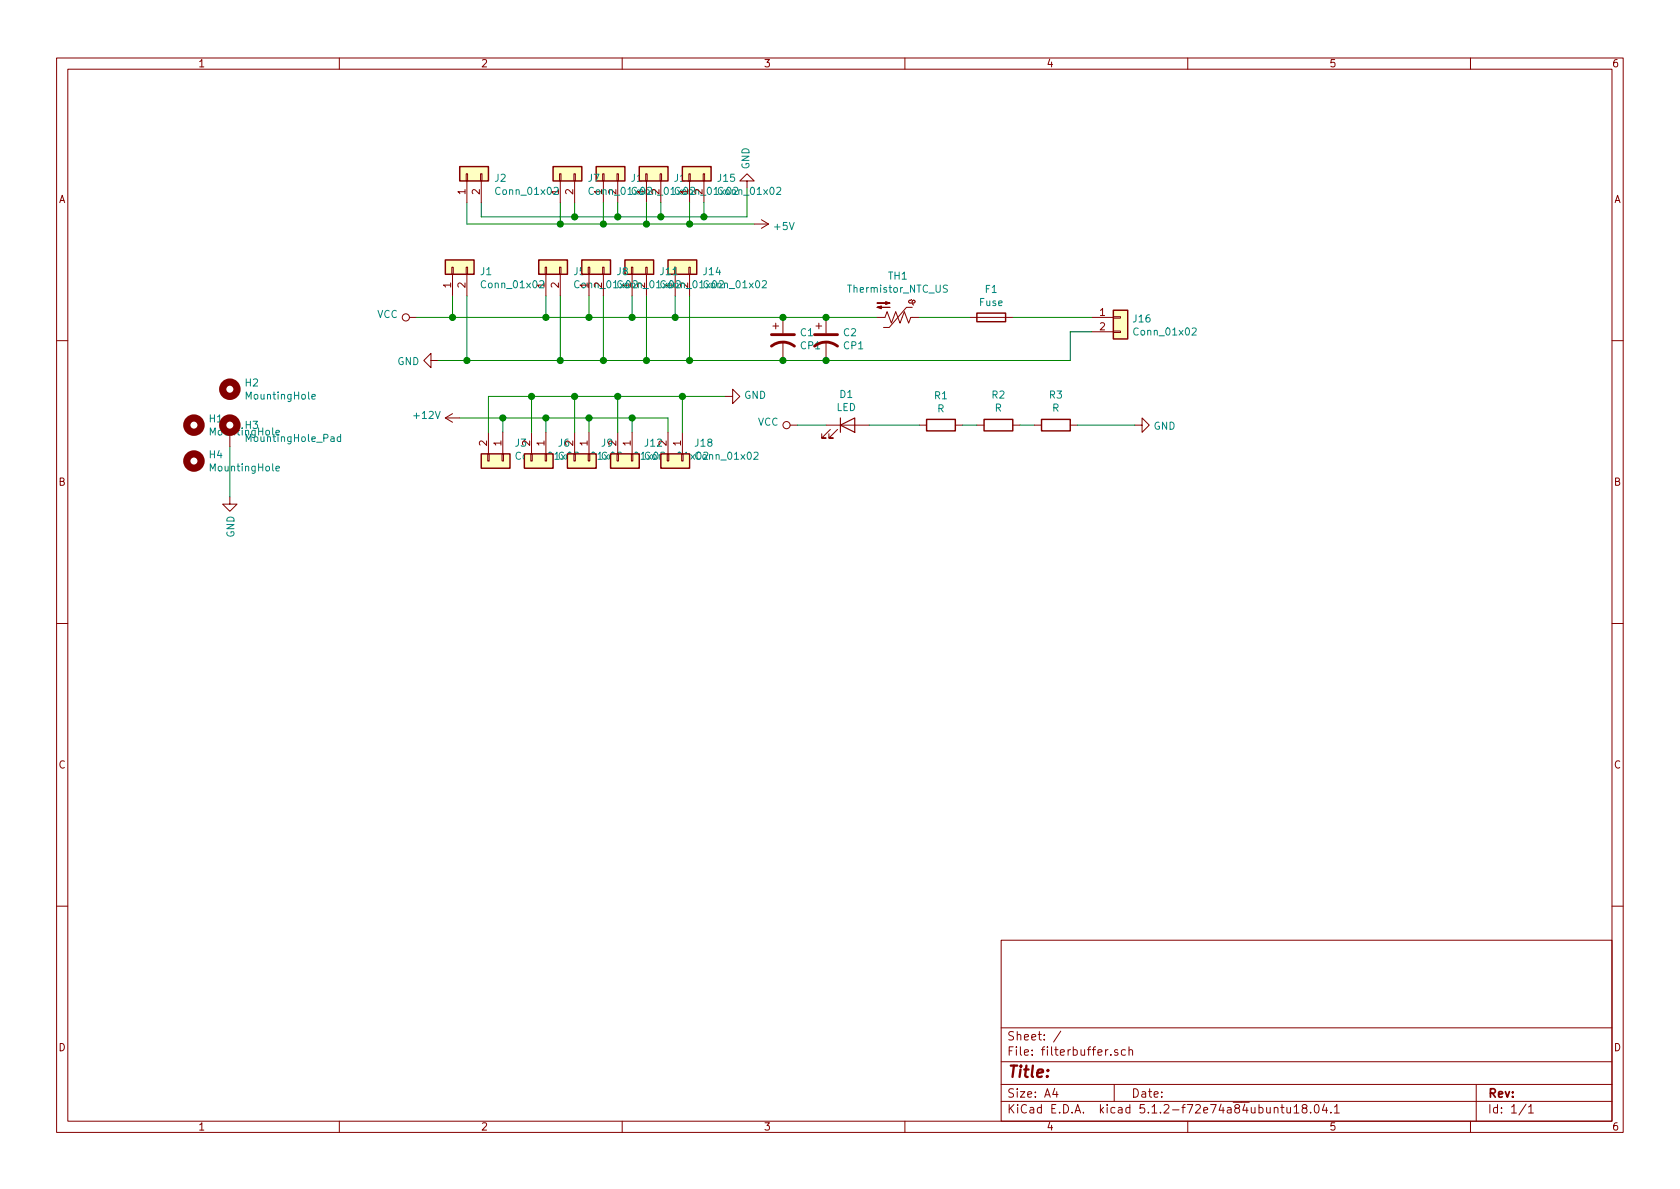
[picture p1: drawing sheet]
EESchema Schematic File Version 4
LIBS:filterbuffer-cache
EELAYER 29 0
EELAYER END
$Descr A4 11693 8268
encoding utf-8
Sheet 1 1
Title ""
Date ""
Rev ""
Comp ""
Comment1 ""
Comment2 ""
Comment3 ""
Comment4 ""
$EndDescr
$Comp
L Device:CP1 C1
U 1 1
P 5450 2350
F 0 "C1" H 5565 2396 50  0000 L CNN
F 1 "CP1" H 5565 2305 50  0000 L CNN
F 2 "Capacitor_THT:CP_Radial_D35.0mm_P10.00mm_SnapIn" H 5450 2350 50  0001 C CNN
F 3 "~" H 5450 2350 50  0001 C CNN
	1    5450 2350
	1    0    0    -1  
$EndComp
$Comp
L Device:CP1 C2
U 1 1
P 5750 2350
F 0 "C2" H 5865 2396 50  0000 L CNN
F 1 "CP1" H 5865 2305 50  0000 L CNN
F 2 "Capacitor_THT:CP_Radial_D35.0mm_P10.00mm_SnapIn" H 5750 2350 50  0001 C CNN
F 3 "~" H 5750 2350 50  0001 C CNN
	1    5750 2350
	1    0    0    -1  
$EndComp
$Comp
L power:GND #PWR0101
U 1 1
P 3050 2500
F 0 "#PWR0101" H 3050 2250 50  0001 C CNN
F 1 "GND" V 3055 2372 50  0000 R CNN
F 2 "" H 3050 2500 50  0001 C CNN
F 3 "" H 3050 2500 50  0001 C CNN
	1    3050 2500
	0    1    1    0   
$EndComp
$Comp
L Device:Fuse F1
U 1 1
P 6900 2200
F 0 "F1" V 6703 2200 50  0000 C CNN
F 1 "Fuse" V 6794 2200 50  0000 C CNN
F 2 "696105003002:FUSE_696105003002" V 6830 2200 50  0001 C CNN
F 3 "~" H 6900 2200 50  0001 C CNN
	1    6900 2200
	0    1    1    0   
$EndComp
$Comp
L Connector_Generic:Conn_01x02 J16
U 1 1
P 7800 2200
F 0 "J16" H 7880 2192 50  0000 L CNN
F 1 "Conn_01x02" H 7880 2101 50  0000 L CNN
F 2 "TerminalBlock_Phoenix:TerminalBlock_Phoenix_PT-1,5-2-3.5-H_1x02_P3.50mm_Horizontal" H 7800 2200 50  0001 C CNN
F 3 "~" H 7800 2200 50  0001 C CNN
	1    7800 2200
	1    0    0    -1  
$EndComp
Wire Wire Line
	7600 2200 7050 2200
Wire Wire Line
	7450 2300 7600 2300
$Comp
L Device:Thermistor_NTC_US TH1
U 1 1
P 6250 2200
F 0 "TH1" V 5960 2200 50  0000 C CNN
F 1 "Thermistor_NTC_US" V 6051 2200 50  0000 C CNN
F 2 "Resistor_THT:R_Radial_Power_L16.1mm_W9.0mm_P7.37mm" H 6250 2250 50  0001 C CNN
F 3 "~" H 6250 2250 50  0001 C CNN
	1    6250 2200
	0    1    1    0   
$EndComp
Wire Wire Line
	6750 2200 6400 2200
Connection ~ 5450 2200
Wire Wire Line
	5450 2200 5750 2200
Connection ~ 5750 2200
Wire Wire Line
	5750 2200 6100 2200
$Comp
L Connector_Generic:Conn_01x02 J10
U 1 1
P 4200 1200
F 0 "J10" V 4166 1012 50  0000 R CNN
F 1 "Conn_01x02" V 4075 1012 50  0000 R CNN
F 2 "Connector_PinHeader_2.54mm:PinHeader_1x02_P2.54mm_Vertical" H 4200 1200 50  0001 C CNN
F 3 "~" H 4200 1200 50  0001 C CNN
	1    4200 1200
	0    -1   -1   0   
$EndComp
$Comp
L Connector_Generic:Conn_01x02 J14
U 1 1
P 4700 1850
F 0 "J14" V 4666 1662 50  0000 R CNN
F 1 "Conn_01x02" V 4575 1662 50  0000 R CNN
F 2 "TerminalBlock_Phoenix:TerminalBlock_Phoenix_PT-1,5-2-3.5-H_1x02_P3.50mm_Horizontal" H 4700 1850 50  0001 C CNN
F 3 "~" H 4700 1850 50  0001 C CNN
	1    4700 1850
	0    -1   -1   0   
$EndComp
$Comp
L Connector_Generic:Conn_01x02 J5
U 1 1
P 3800 1850
F 0 "J5" V 3766 1662 50  0000 R CNN
F 1 "Conn_01x02" V 3675 1662 50  0000 R CNN
F 2 "TerminalBlock_Phoenix:TerminalBlock_Phoenix_PT-1,5-2-3.5-H_1x02_P3.50mm_Horizontal" H 3800 1850 50  0001 C CNN
F 3 "~" H 3800 1850 50  0001 C CNN
	1    3800 1850
	0    -1   -1   0   
$EndComp
$Comp
L Connector_Generic:Conn_01x02 J13
U 1 1
P 4500 1200
F 0 "J13" V 4466 1012 50  0000 R CNN
F 1 "Conn_01x02" V 4375 1012 50  0000 R CNN
F 2 "Connector_PinHeader_2.54mm:PinHeader_1x02_P2.54mm_Vertical" H 4500 1200 50  0001 C CNN
F 3 "~" H 4500 1200 50  0001 C CNN
	1    4500 1200
	0    -1   -1   0   
$EndComp
$Comp
L Connector_Generic:Conn_01x02 J15
U 1 1
P 4800 1200
F 0 "J15" V 4766 1012 50  0000 R CNN
F 1 "Conn_01x02" V 4675 1012 50  0000 R CNN
F 2 "Connector_PinHeader_2.54mm:PinHeader_1x02_P2.54mm_Vertical" H 4800 1200 50  0001 C CNN
F 3 "~" H 4800 1200 50  0001 C CNN
	1    4800 1200
	0    -1   -1   0   
$EndComp
$Comp
L power:GND #PWR0103
U 1 1
P 7900 2950
F 0 "#PWR0103" H 7900 2700 50  0001 C CNN
F 1 "GND" V 7905 2822 50  0000 R CNN
F 2 "" H 7900 2950 50  0001 C CNN
F 3 "" H 7900 2950 50  0001 C CNN
	1    7900 2950
	0    -1   1    0   
$EndComp
$Comp
L Device:R R1
U 1 1
P 6550 2950
F 0 "R1" V 6343 2950 50  0000 C CNN
F 1 "R" V 6434 2950 50  0000 C CNN
F 2 "Resistor_SMD:R_1206_3216Metric_Pad1.42x1.75mm_HandSolder" V 6480 2950 50  0001 C CNN
F 3 "~" H 6550 2950 50  0001 C CNN
	1    6550 2950
	0    1    1    0   
$EndComp
Wire Wire Line
	6700 2950 6800 2950
$Comp
L Device:LED D1
U 1 1
P 5900 2950
F 0 "D1" H 5891 3166 50  0000 C CNN
F 1 "LED" H 5891 3075 50  0000 C CNN
F 2 "LED_SMD:LED_1206_3216Metric" H 5900 2950 50  0001 C CNN
F 3 "~" H 5900 2950 50  0001 C CNN
	1    5900 2950
	1    0    0    -1  
$EndComp
Wire Wire Line
	6050 2950 6400 2950
$Comp
L power:VCC #PWR0104
U 1 1
P 5550 2950
F 0 "#PWR0104" H 5550 2800 50  0001 C CNN
F 1 "VCC" V 5568 3077 50  0000 L CNN
F 2 "" H 5550 2950 50  0001 C CNN
F 3 "" H 5550 2950 50  0001 C CNN
	1    5550 2950
	0    -1   -1   0   
$EndComp
Wire Wire Line
	5550 2950 5750 2950
Wire Wire Line
	7450 2500 7450 2300
Connection ~ 5450 2500
Wire Wire Line
	5450 2500 5750 2500
Connection ~ 5750 2500
Wire Wire Line
	5750 2500 7450 2500
Wire Wire Line
	4700 2050 4700 2200
Wire Wire Line
	4700 2200 5450 2200
Connection ~ 4700 2200
Wire Wire Line
	3800 2050 3800 2200
Connection ~ 3800 2200
Wire Wire Line
	4800 2050 4800 2500
Connection ~ 4800 2500
Wire Wire Line
	3900 2050 3900 2500
Connection ~ 3900 2500
Wire Wire Line
	4300 1400 4300 1500
Wire Wire Line
	4000 1400 4000 1500
Connection ~ 4000 1500
Wire Wire Line
	4000 1500 4300 1500
Wire Wire Line
	3900 1400 3900 1550
Connection ~ 3900 1550
Wire Wire Line
	3900 1550 4200 1550
Wire Wire Line
	4200 1400 4200 1550
Connection ~ 4200 1550
Wire Wire Line
	4200 1550 4500 1550
Wire Wire Line
	4500 1400 4500 1550
Connection ~ 4500 1550
$Comp
L power:+5V #PWR0105
U 1 1
P 5250 1550
F 0 "#PWR0105" H 5250 1400 50  0001 C CNN
F 1 "+5V" V 5265 1678 50  0000 L CNN
F 2 "" H 5250 1550 50  0001 C CNN
F 3 "" H 5250 1550 50  0001 C CNN
	1    5250 1550
	0    1    1    0   
$EndComp
$Comp
L Connector_Generic:Conn_01x02 J3
U 1 1
P 3500 3200
F 0 "J3" V 3373 3280 50  0000 L CNN
F 1 "Conn_01x02" V 3464 3280 50  0000 L CNN
F 2 "Connector_PinHeader_2.54mm:PinHeader_1x02_P2.54mm_Vertical" H 3500 3200 50  0001 C CNN
F 3 "~" H 3500 3200 50  0001 C CNN
	1    3500 3200
	0    1    1    0   
$EndComp
$Comp
L Connector_Generic:Conn_01x02 J6
U 1 1
P 3800 3200
F 0 "J6" V 3673 3280 50  0000 L CNN
F 1 "Conn_01x02" V 3764 3280 50  0000 L CNN
F 2 "Connector_PinHeader_2.54mm:PinHeader_1x02_P2.54mm_Vertical" H 3800 3200 50  0001 C CNN
F 3 "~" H 3800 3200 50  0001 C CNN
	1    3800 3200
	0    1    1    0   
$EndComp
$Comp
L Connector_Generic:Conn_01x02 J9
U 1 1
P 4100 3200
F 0 "J9" V 3973 3280 50  0000 L CNN
F 1 "Conn_01x02" V 4064 3280 50  0000 L CNN
F 2 "Connector_PinHeader_2.54mm:PinHeader_1x02_P2.54mm_Vertical" H 4100 3200 50  0001 C CNN
F 3 "~" H 4100 3200 50  0001 C CNN
	1    4100 3200
	0    1    1    0   
$EndComp
$Comp
L Connector_Generic:Conn_01x02 J12
U 1 1
P 4400 3200
F 0 "J12" V 4273 3280 50  0000 L CNN
F 1 "Conn_01x02" V 4364 3280 50  0000 L CNN
F 2 "Connector_PinHeader_2.54mm:PinHeader_1x02_P2.54mm_Vertical" H 4400 3200 50  0001 C CNN
F 3 "~" H 4400 3200 50  0001 C CNN
	1    4400 3200
	0    1    1    0   
$EndComp
Wire Wire Line
	3400 2750 3400 3000
Wire Wire Line
	3700 3000 3700 2750
Connection ~ 3700 2750
Wire Wire Line
	3700 2750 3400 2750
Wire Wire Line
	5050 2750 4750 2750
Wire Wire Line
	4300 3000 4300 2750
Connection ~ 4300 2750
Wire Wire Line
	4300 2750 4000 2750
Wire Wire Line
	4000 3000 4000 2750
Connection ~ 4000 2750
Wire Wire Line
	4000 2750 3700 2750
Wire Wire Line
	3200 2900 3500 2900
Wire Wire Line
	4400 2900 4400 3000
Wire Wire Line
	3500 3000 3500 2900
Connection ~ 3500 2900
Wire Wire Line
	3500 2900 3800 2900
Wire Wire Line
	3800 3000 3800 2900
Connection ~ 3800 2900
Wire Wire Line
	3800 2900 4100 2900
Wire Wire Line
	4100 3000 4100 2900
Connection ~ 4100 2900
Wire Wire Line
	4100 2900 4400 2900
$Comp
L power:+12V #PWR0106
U 1 1
P 3200 2900
F 0 "#PWR0106" H 3200 2750 50  0001 C CNN
F 1 "+12V" V 3215 3028 50  0000 L CNN
F 2 "" H 3200 2900 50  0001 C CNN
F 3 "" H 3200 2900 50  0001 C CNN
	1    3200 2900
	0    -1   -1   0   
$EndComp
$Comp
L Device:R R2
U 1 1
P 6950 2950
F 0 "R2" V 7157 2950 50  0000 C CNN
F 1 "R" V 7066 2950 50  0000 C CNN
F 2 "Resistor_SMD:R_1206_3216Metric_Pad1.42x1.75mm_HandSolder" V 6880 2950 50  0001 C CNN
F 3 "~" H 6950 2950 50  0001 C CNN
	1    6950 2950
	0    1    -1   0   
$EndComp
Wire Wire Line
	7100 2950 7200 2950
$Comp
L Device:R R3
U 1 1
P 7350 2950
F 0 "R3" V 7557 2950 50  0000 C CNN
F 1 "R" V 7466 2950 50  0000 C CNN
F 2 "Resistor_SMD:R_1206_3216Metric_Pad1.42x1.75mm_HandSolder" V 7280 2950 50  0001 C CNN
F 3 "~" H 7350 2950 50  0001 C CNN
	1    7350 2950
	0    1    -1   0   
$EndComp
Wire Wire Line
	7500 2950 7900 2950
$Comp
L power:VCC #PWR0102
U 1 1
P 2900 2200
F 0 "#PWR0102" H 2900 2050 50  0001 C CNN
F 1 "VCC" V 2918 2327 50  0000 L CNN
F 2 "" H 2900 2200 50  0001 C CNN
F 3 "" H 2900 2200 50  0001 C CNN
	1    2900 2200
	0    -1   -1   0   
$EndComp
$Comp
L Mechanical:MountingHole H2
U 1 1
P 1600 2700
F 0 "H2" H 1700 2746 50  0000 L CNN
F 1 "MountingHole" H 1700 2655 50  0000 L CNN
F 2 "MountingHole:MountingHole_3.2mm_M3" H 1600 2700 50  0001 C CNN
F 3 "~" H 1600 2700 50  0001 C CNN
	1    1600 2700
	1    0    0    -1  
$EndComp
$Comp
L Mechanical:MountingHole H1
U 1 1
P 1350 2950
F 0 "H1" H 1450 2996 50  0000 L CNN
F 1 "MountingHole" H 1450 2905 50  0000 L CNN
F 2 "MountingHole:MountingHole_3.2mm_M3" H 1350 2950 50  0001 C CNN
F 3 "~" H 1350 2950 50  0001 C CNN
	1    1350 2950
	1    0    0    -1  
$EndComp
$Comp
L Mechanical:MountingHole_Pad H3
U 1 1
P 1600 3000
F 0 "H3" H 1700 3051 50  0000 L CNN
F 1 "MountingHole_Pad" H 1700 2960 50  0000 L CNN
F 2 "MountingHole:MountingHole_3.2mm_M3_Pad_Via" H 1600 3000 50  0001 C CNN
F 3 "~" H 1600 3000 50  0001 C CNN
	1    1600 3000
	1    0    0    -1  
$EndComp
Wire Wire Line
	3900 2500 4200 2500
Connection ~ 4200 2500
Wire Wire Line
	4200 2050 4200 2500
Wire Wire Line
	3800 2200 4100 2200
Connection ~ 4100 2200
Wire Wire Line
	4100 2050 4100 2200
Wire Wire Line
	4100 2200 4400 2200
Wire Wire Line
	4400 2200 4700 2200
Connection ~ 4400 2200
Wire Wire Line
	4400 2050 4400 2200
$Comp
L Connector_Generic:Conn_01x02 J11
U 1 1
P 4400 1850
F 0 "J11" V 4366 1662 50  0000 R CNN
F 1 "Conn_01x02" V 4275 1662 50  0000 R CNN
F 2 "TerminalBlock_Phoenix:TerminalBlock_Phoenix_PT-1,5-2-3.5-H_1x02_P3.50mm_Horizontal" H 4400 1850 50  0001 C CNN
F 3 "~" H 4400 1850 50  0001 C CNN
	1    4400 1850
	0    -1   -1   0   
$EndComp
Wire Wire Line
	4200 2500 4500 2500
Wire Wire Line
	4500 2500 4800 2500
Connection ~ 4500 2500
Wire Wire Line
	4500 2050 4500 2500
Wire Wire Line
	3050 2500 3250 2500
$Comp
L Connector_Generic:Conn_01x02 J1
U 1 1
P 3150 1850
F 0 "J1" V 3116 1662 50  0000 R CNN
F 1 "Conn_01x02" V 3025 1662 50  0000 R CNN
F 2 "TerminalBlock_Phoenix:TerminalBlock_Phoenix_PT-1,5-2-3.5-H_1x02_P3.50mm_Horizontal" H 3150 1850 50  0001 C CNN
F 3 "~" H 3150 1850 50  0001 C CNN
	1    3150 1850
	0    -1   -1   0   
$EndComp
Wire Wire Line
	3250 2050 3250 2500
Connection ~ 3250 2500
Wire Wire Line
	2900 2200 3150 2200
Wire Wire Line
	3150 2050 3150 2200
Connection ~ 3150 2200
$Comp
L Connector_Generic:Conn_01x02 J18
U 1 1
P 4750 3200
F 0 "J18" V 4623 3280 50  0000 L CNN
F 1 "Conn_01x02" V 4714 3280 50  0000 L CNN
F 2 "Connector_PinHeader_2.54mm:PinHeader_1x02_P2.54mm_Vertical" H 4750 3200 50  0001 C CNN
F 3 "~" H 4750 3200 50  0001 C CNN
	1    4750 3200
	0    1    1    0   
$EndComp
Wire Wire Line
	4750 3000 4750 2750
Connection ~ 4750 2750
Wire Wire Line
	4750 2750 4300 2750
Connection ~ 4400 2900
Wire Wire Line
	4400 2900 4650 2900
Wire Wire Line
	4650 2900 4650 3000
$Comp
L Mechanical:MountingHole H4
U 1 1
P 1350 3200
F 0 "H4" H 1450 3246 50  0000 L CNN
F 1 "MountingHole" H 1450 3155 50  0000 L CNN
F 2 "MountingHole:MountingHole_3.2mm_M3" H 1350 3200 50  0001 C CNN
F 3 "~" H 1350 3200 50  0001 C CNN
	1    1350 3200
	1    0    0    -1  
$EndComp
Wire Wire Line
	1600 3100 1600 3450
$Comp
L power:GND #PWR0107
U 1 1
P 1600 3450
F 0 "#PWR0107" H 1600 3200 50  0001 C CNN
F 1 "GND" V 1605 3322 50  0000 R CNN
F 2 "" H 1600 3450 50  0001 C CNN
F 3 "" H 1600 3450 50  0001 C CNN
	1    1600 3450
	1    0    0    -1  
$EndComp
$Comp
L Connector_Generic:Conn_01x02 J8
U 1 1
P 4100 1850
F 0 "J8" V 4066 1662 50  0000 R CNN
F 1 "Conn_01x02" V 3975 1662 50  0000 R CNN
F 2 "TerminalBlock_Phoenix:TerminalBlock_Phoenix_PT-1,5-2-3.5-H_1x02_P3.50mm_Horizontal" H 4100 1850 50  0001 C CNN
F 3 "~" H 4100 1850 50  0001 C CNN
	1    4100 1850
	0    -1   -1   0   
$EndComp
Wire Wire Line
	3250 2500 3900 2500
Wire Wire Line
	3150 2200 3800 2200
Wire Wire Line
	3350 1500 4000 1500
Wire Wire Line
	3250 1550 3900 1550
$Comp
L Connector_Generic:Conn_01x02 J7
U 1 1
P 3900 1200
F 0 "J7" V 3866 1012 50  0000 R CNN
F 1 "Conn_01x02" V 3775 1012 50  0000 R CNN
F 2 "Connector_PinHeader_2.54mm:PinHeader_1x02_P2.54mm_Vertical" H 3900 1200 50  0001 C CNN
F 3 "~" H 3900 1200 50  0001 C CNN
	1    3900 1200
	0    -1   -1   0   
$EndComp
Wire Wire Line
	4800 1550 5250 1550
Connection ~ 4800 1550
Wire Wire Line
	4800 1400 4800 1550
Wire Wire Line
	4500 1550 4800 1550
Wire Wire Line
	4900 1400 4900 1500
Connection ~ 4300 1500
Wire Wire Line
	4300 1500 4600 1500
Wire Wire Line
	4600 1400 4600 1500
Wire Wire Line
	4600 1500 4900 1500
Connection ~ 4600 1500
Connection ~ 4900 1500
Wire Wire Line
	4900 1500 5200 1500
Wire Wire Line
	5200 1300 5200 1500
$Comp
L power:GND #PWR0108
U 1 1
P 5200 1300
F 0 "#PWR0108" H 5200 1050 50  0001 C CNN
F 1 "GND" V 5205 1172 50  0000 R CNN
F 2 "" H 5200 1300 50  0001 C CNN
F 3 "" H 5200 1300 50  0001 C CNN
	1    5200 1300
	-1   0    0    1   
$EndComp
Wire Wire Line
	3350 1500 3350 1400
Wire Wire Line
	3250 1400 3250 1550
$Comp
L Connector_Generic:Conn_01x02 J2
U 1 1
P 3250 1200
F 0 "J2" V 3216 1012 50  0000 R CNN
F 1 "Conn_01x02" V 3125 1012 50  0000 R CNN
F 2 "Connector_PinHeader_2.54mm:PinHeader_1x02_P2.54mm_Vertical" H 3250 1200 50  0001 C CNN
F 3 "~" H 3250 1200 50  0001 C CNN
	1    3250 1200
	0    -1   -1   0   
$EndComp
Wire Wire Line
	4800 2500 5450 2500
$Comp
L power:GND #PWR0109
U 1 1
P 5050 2750
F 0 "#PWR0109" H 5050 2500 50  0001 C CNN
F 1 "GND" V 5055 2622 50  0000 R CNN
F 2 "" H 5050 2750 50  0001 C CNN
F 3 "" H 5050 2750 50  0001 C CNN
	1    5050 2750
	0    -1   -1   0   
$EndComp
$EndSCHEMATC
